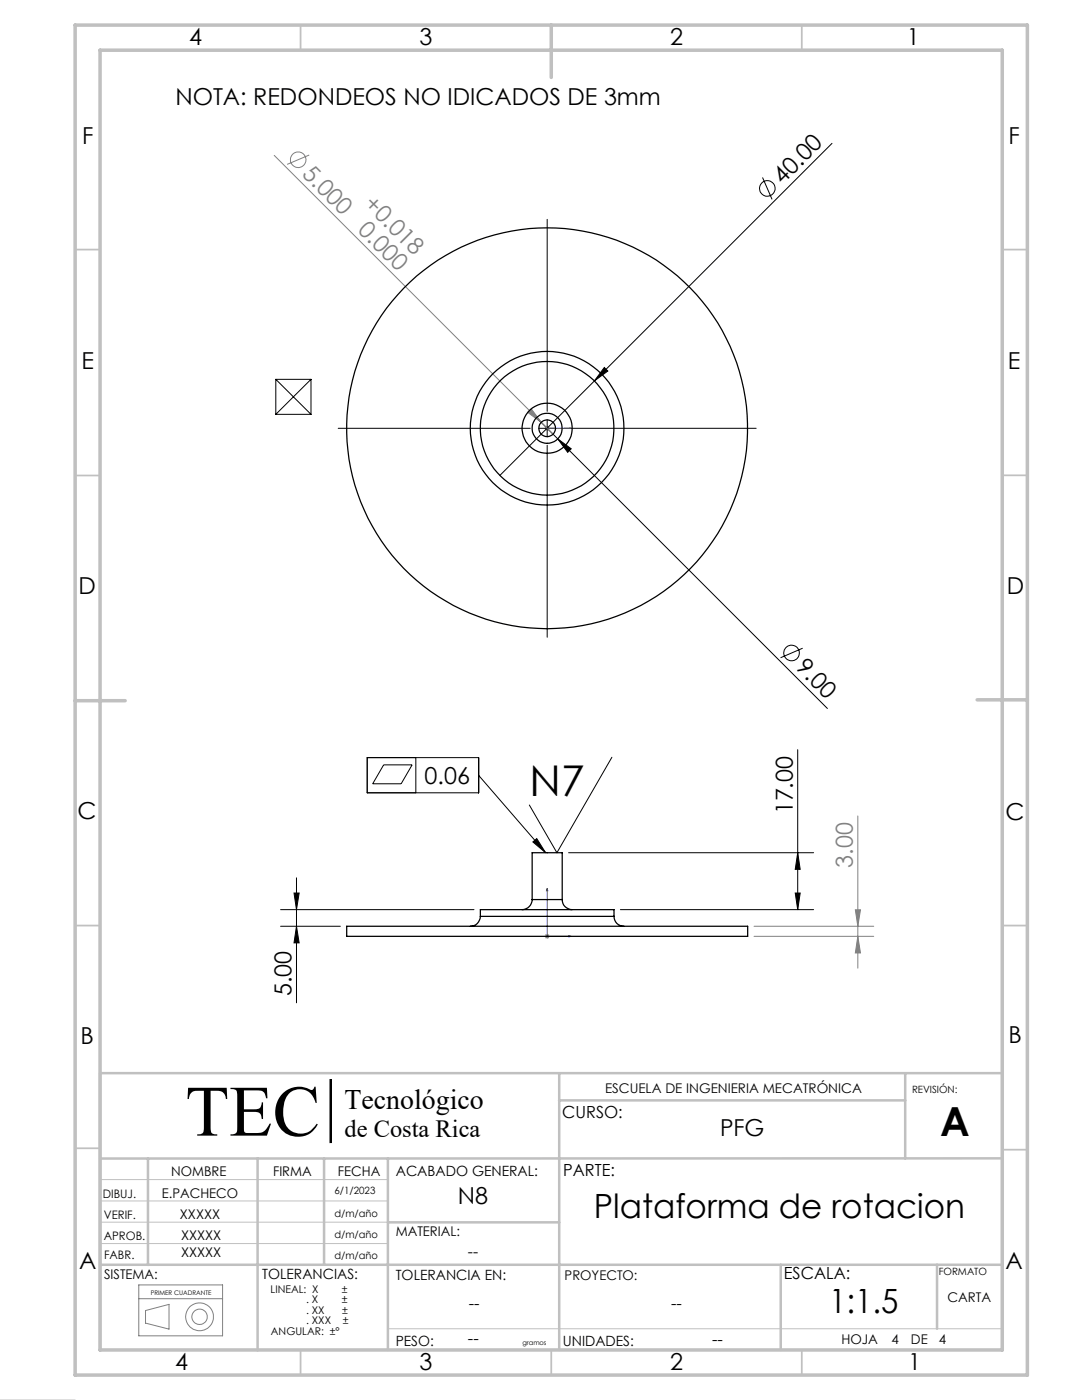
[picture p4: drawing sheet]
<svg xmlns="http://www.w3.org/2000/svg" width="216mm" height="279mm" viewBox="0 0 216 279" stroke-linecap="round" stroke-linejoin="round" font-family="sans-serif">
<g fill="none" stroke="#808080" stroke-width=".2">
<path d="M54.7 31l53.3 53.3M61.7 30.9l-4.4 1.9M105.3 82.3l.7-.7 2 2.7zM108 84.3l2.3 2.3M108.7 85.5h1M109.2 85v1M109.5 85.1l-.7 .7M171.2 162.8v30.4M108.7 186.9h1M108.8 186.5l.7 .7M109.2 186.4v1M109.5 186.5l-.7 .7"/>
<path d="M150.5 186.9h23.8M150.5 184.9h23.8M170.7 181.6h1l-.5 3.3zM171.2 186.9l.5 3.3h-1zM65.8 215.4h.3v12.6h-.3zM27.7 259.2h16.7M27.7 256.4h16.7v10.2h-16.7zM29 261.5l4.7-1.2v5l-4.7-1.2z"/>
<circle cx="59.5" cy="31.9" r="1.56"/>
<circle cx="39.8" cy="262.8" r="1.53"/>
<circle cx="39.8" cy="262.8" r="2.78"/>
</g>
<g fill="none" stroke="#000" stroke-width=".2">
<path d="M152.2 35.4l1.9 4.4M166 28.6l-66.3 66.3M109.2 43.8v38.3M55 75.7v7M55 75.7h7.1M55 75.7l7.1 7M62.1 75.7v7M62.1 75.7l-7.1 7M120.6 73.3l.7 .7-2.7 2zM55 82.7h7.1M67.5 85.5h38.3M107.1 83.4l4.2 4.2"/>
<path d="M107.5 85.5h3.4M109.2 83.8v3.4M109.2 88.9v38.3M111.3 87.6l2.7 2-.7 .7zM111.3 87.6l53.8 53.8M112.6 85.5h38.3M160.2 129.4l-4.4 1.9M73.3 151.2h22.2v7h-22.2zM76.6 152.6h5.6l-2.2 3.8h-5.6zM83 151.2v7M95.5 154.7l13.4 15.5M122.1 151.1l-11 19.1-5.5-9.5"/>
<path d="M159.2 149.6v31.9M58.7 178.2h1l-.5 3.3zM59.2 175.2v24.9M106.3 168l.8-.6 1.8 2.8zM113.5 170.2h48.8M158.7 178.2h1l-.5 3.3zM159.2 170.2l.5 3.3h-1zM56 181.5h38.6M56 184.9h11.9M59.2 184.9l.5 3.3h-1zM123.8 181.5h38.5M65.8 215.4v12.6"/>
<circle cx="153.1" cy="37.6" r="1.55"/>
<circle cx="158" cy="130.3" r="1.56"/>
</g>
<path d="M20 214.2h180v55.2h-180M20 239.7h57.4M20 235.4h57.4M20 243.9h57.4M20 248.2h57.4M0 279.4h15M77.4 265.2h122.6" fill="none" stroke="#c0c0c0" stroke-width=".2"/>
<g fill="none" stroke="#c0c0c0" stroke-width=".35">
<path d="M60 5v5M160 5v5M15 49.8h5M200 49.8h5M15 94.9h5M200 94.9h5M15 184.7h5M200 184.7h5M15 229.2h5M200 229.4h5M60 269.4v5M110 269.4v5"/>
<path d="M160 269.4v5"/>
</g>
<g fill="none" stroke="#c0c0c0" stroke-width=".5">
<path d="M111.5 219.6h69.1M111.6 214.2v55.2M180.6 214.2v17M200 214.2h-180v55.2M29.5 231.2v21.2M51.4 231.2v38.3M64.7 231.2v21.2M77.4 231.2v38.2M200 231.2h-180M20 252.4h180M77.4 243.9h34.2M155.8 252.4v17"/>
<path d="M187 252.4v12.8"/>
</g>
<path d="M15 5h190v269.4h-190zM20 10h180v259.4h-180zM110 5v10.5M15 139.8h10M195 139.7h10" fill="none" stroke="#c0c0c0" stroke-width=".7"/>
<path d="M66 215.4v12.6" fill="none" stroke="#000" stroke-width=".39"/>
<path d="M109 85.5h.3zM109.2 85.5h.1M109.2 85.5h4.7M113.9 85.5h-.4h.4M109.2 177.3l.1 .5h-.3zM109.2 177.3v9.6h4.7M113.5 186.8l.4 .1-.4 .1z" fill="none" stroke="#00f" stroke-width=".2"/>
<path d="M106.3 168l.8-.6 1.8 2.8z" fill="#000"/>
<g fill="#00f">
<path d="M113.5 186.8l.4 .1-.4 .1zM109.2 177.3l.1 .5h-.3z"/>
<path d="M113.5 85.5h.4zM109 85.5h.3z"/>
</g>
<g fill="#000">
<path d="M120.6 73.3l.7 .7-2.7 2zM111.3 87.6l2.7 2-.7 .7z"/>
<path d="M58.7 178.2h1l-.5 3.3zM59.2 184.9l.5 3.3h-1zM159.2 170.2l.5 3.3h-1zM158.7 178.2h1l-.5 3.3z"/>
</g>
<g fill="#808080">
<path d="M105.3 82.3l.7-.7 2 2.7z"/>
<path d="M171.2 186.9l.5 3.3h-1zM170.7 181.6h1l-.5 3.3z"/>
</g>
<g fill="none" stroke="#000" stroke-width=".25">
<path d="M106.2 179.5a2.05 2.05 0 0 1-2 2M106.2 179.5v-9.3h6v9.3M106.2 179.5h6M112.2 179.5a1.99 1.99 0 0 0 2 2M69.2 184.9h80v2h-80zM95.8 182.9a1.99 1.99 0 0 1-2 2M95.8 182.9v-1.4h26.7v1.4M95.8 182.9h26.7M122.5 182.9a1.93 1.93 0 0 0 2 2"/>
<circle cx="109.2" cy="85.5" r="15.3"/>
<circle cx="109.2" cy="85.5" r="1.67"/>
<circle cx="109.2" cy="85.5" r="5"/>
<circle cx="109.2" cy="85.5" r="40"/>
<circle cx="109.2" cy="85.5" r="3"/>
<circle cx="109.2" cy="85.5" r="13.3"/>
</g>
<text font-size="14.4" x="37" y="226.6">TEC</text>
<text font-size="8.5" x="105.7" y="158.8">N7</text>
<text font-size="8" x="187.6" y="226.7">A</text>
<g font-size="6.7">
<text x="118.5" y="243.2">Plataforma de rotacion</text>
<text x="165.5" y="262.1">1:1.5</text>
</g>
<text font-size="5.6" x="68.8" y="221.3">Tecnológico</text>
<text font-size="4.9" x="68.8" y="226.9">de Costa Rica</text>
<g font-size="4.7">
<text x="37.7" y="9">4</text>
<text x="83.7" y="9">3</text>
<text x="133.7" y="9">2</text>
<text x="180.9" y="9">1</text>
<text x="35" y="21">NOTA: REDONDEOS NO IDICADOS DE 3mm</text>
<text x="16.4" y="28.7">F</text>
<text x="201.2" y="28.7">F</text>
<text x="156.2" y="37" transform="rotate(-45 156.2 37)">40.00</text>
<text x="16.3" y="73.6">E</text>
<text x="201.1" y="73.6">E</text>
<text x="15.7" y="118.5">D</text>
<text x="200.9" y="118.5">D</text>
<text x="158.6" y="133.3" transform="rotate(45 158.6 133.3)">9.00</text>
<text x="84.7" y="156.5">0.06</text>
<text x="15.5" y="163.4">C</text>
<text x="158.2" y="162.5" transform="rotate(-90 158.2 162.5)">17.00</text>
<text x="200.6" y="163.7">C</text>
<text x="58.2" y="198.8" transform="rotate(-90 58.2 198.8)">5.00</text>
<text x="16" y="208.3">B</text>
<text x="201.2" y="208.1">B</text>
<text x="143.7" y="226.7">PFG</text>
<text x="91.4" y="240.3">N8</text>
<text x="15.8" y="253.2">A</text>
<text x="200.6" y="253.3">A</text>
<text x="35" y="273.4">4</text>
<text x="83.7" y="273.4">3</text>
<text x="133.7" y="273.4">2</text>
<text x="181.2" y="273.4">1</text>
</g>
<g font-size="4.7" fill="#808080">
<text x="60.1" y="34.9" transform="rotate(45 60.1 34.9)">5.000</text>
<text x="72.4" y="40.9" transform="rotate(45 72.4 40.9)">+0.018</text>
<text x="71.2" y="46.1" transform="rotate(45 71.2 46.1)">0.000</text>
<text x="170.2" y="173.2" transform="rotate(-90 170.2 173.2)">3.00</text>
</g>
<g font-size="3.3">
<text x="112.2" y="223">CURSO:</text>
<text x="112.4" y="234.6">PARTE:</text>
<text x="156.4" y="255.3">ESCALA:</text>
<text x="93.5" y="261.3">--</text>
<text x="133.9" y="261.3">--</text>
<text x="93.4" y="268.2">--</text>
<text x="142.1" y="268.5">--</text>
</g>
<text font-size="3.2" x="93.4" y="250.9">--</text>
<g font-size="2.8">
<text x="79" y="234.7">ACABADO GENERAL:</text>
<text x="52.3" y="255.3">TOLERANCIAS:</text>
<text x="79" y="255.4">TOLERANCIA EN:</text>
<text x="79" y="268.5">PESO:</text>
<text x="112.3" y="268.5">UNIDADES:</text>
</g>
<g font-size="2.7">
<text x="120.7" y="218.1">ESCUELA DE INGENIERIA MECATRÓNICA</text>
<text x="32.3" y="239.1">E.PACHECO</text>
<text x="34.1" y="234.6">NOMBRE</text>
<text x="54.5" y="234.6">FIRMA</text>
<text x="67.4" y="234.6">FECHA</text>
<text x="35.9" y="243.2">XXXXX</text>
<text x="36.1" y="250.9">XXXXX</text>
<text x="36.1" y="247.4">XXXXX</text>
<text x="79" y="246.8">MATERIAL:</text>
<text x="20.8" y="255.2">SISTEMA:</text>
<text x="112.7" y="255.4">PROYECTO:</text>
<text x="189.1" y="259.9">CARTA</text>
<text x="167.9" y="268.2">HOJA</text>
<text x="177.9" y="268.3">4</text>
<text x="181.8" y="268.2">DE</text>
<text x="187.4" y="268.3">4</text>
</g>
<g font-size="2.3">
<text x="20.5" y="239.1">DIBUJ.</text>
<text x="20.7" y="243.4">VERIF.</text>
<text x="20.7" y="247.4">APROB.</text>
<text x="20.8" y="251.2">FABR.</text>
</g>
<g font-size="2.1">
<text x="54" y="258">LINEAL: X</text>
<text x="68.2" y="258">±</text>
<text x="61.1" y="262.2">. XX</text>
<text x="61.1" y="260.1">. X</text>
<text x="68.2" y="260.1">±</text>
<text x="68.3" y="262.2">±</text>
<text x="54.1" y="266.4">ANGULAR: ±°</text>
<text x="61.1" y="264.3">. XXX</text>
<text x="68.4" y="264.3">±</text>
</g>
<g font-size="2">
<text x="182" y="218.1">REVISIÓN:</text>
<text x="66.7" y="238.4">6/1/2023</text>
<text x="66.7" y="242.8">d/m/año</text>
<text x="66.7" y="247.1">d/m/año</text>
<text x="66.7" y="251.2">d/m/año</text>
<text x="187.3" y="254.4">FORMATO</text>
</g>
<g font-size="1.3">
<text x="30.1" y="258.4">PRIMER CUADRANTE</text>
<text x="104.2" y="268.5">gramos</text>
</g>
</svg>
